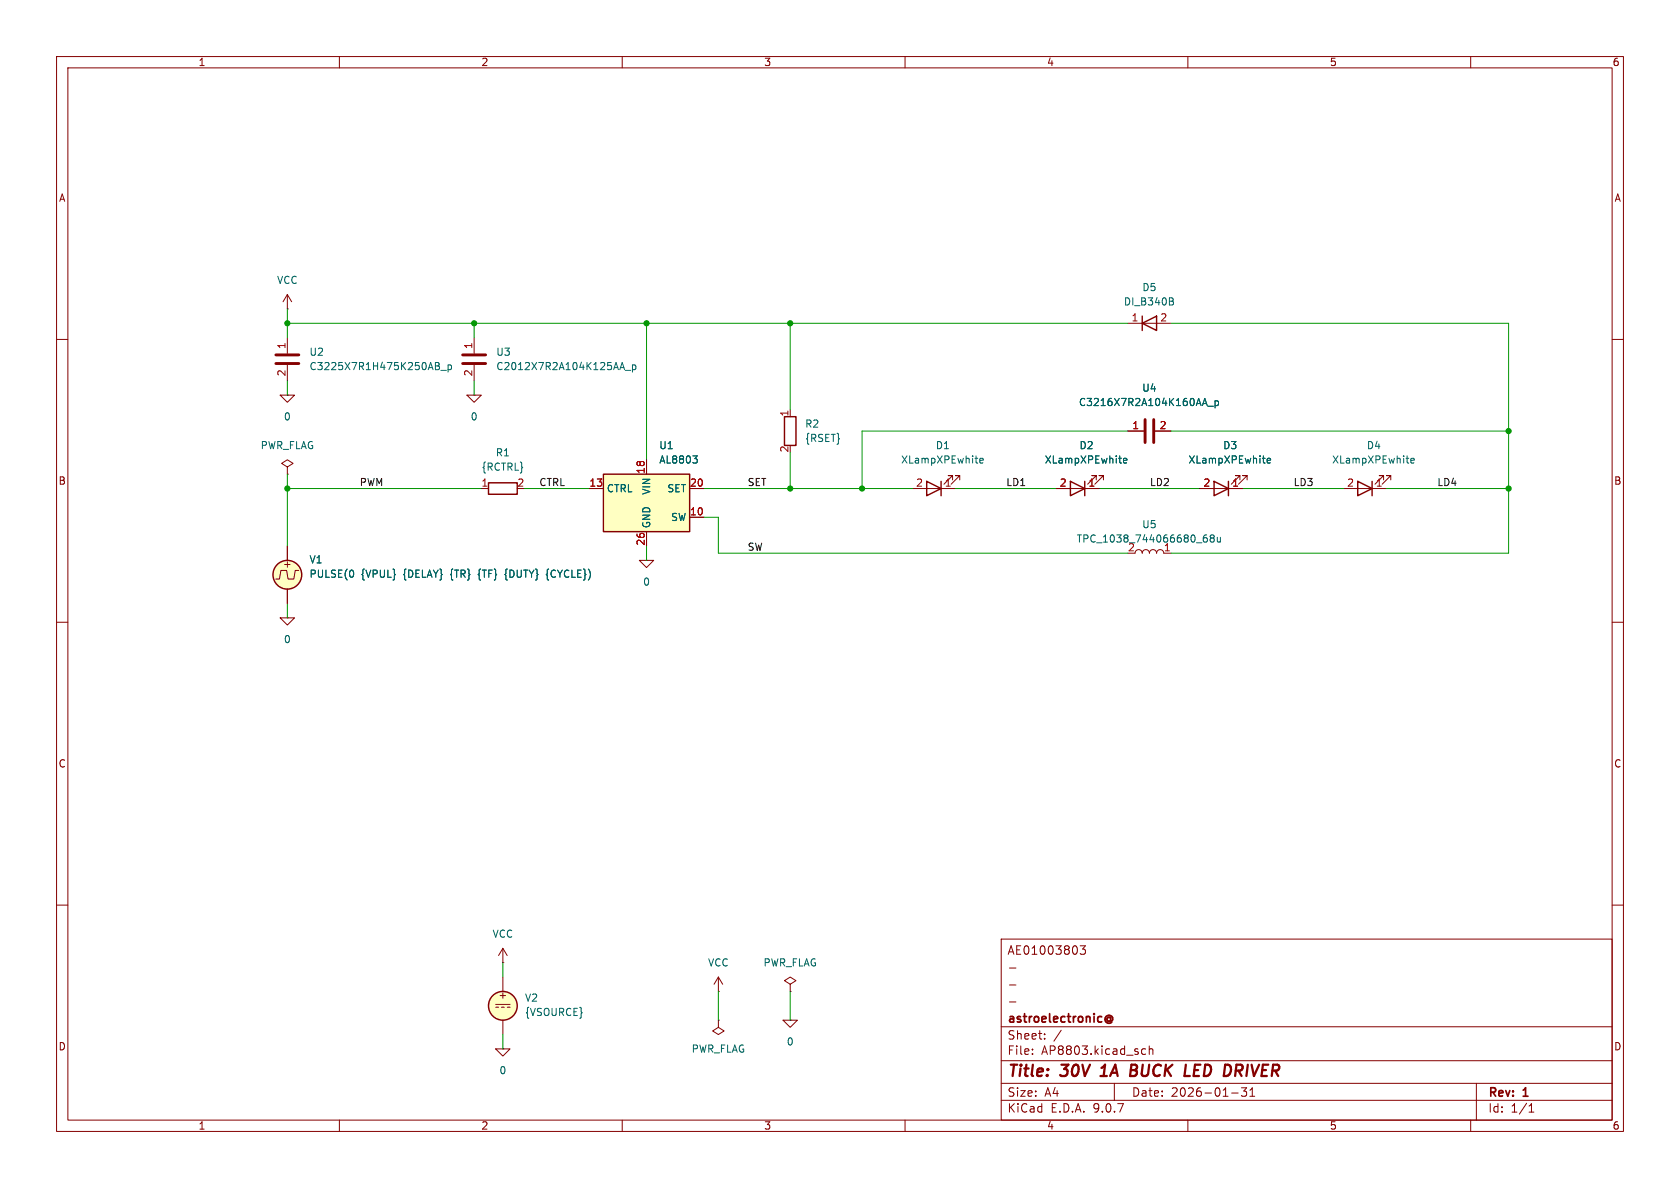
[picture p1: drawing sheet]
<svg xmlns="http://www.w3.org/2000/svg" width="297mm" height="210mm" viewBox="0 0 297 210" stroke-linecap="round" stroke-linejoin="round" font-family="sans-serif">
<g fill="none" stroke="#840000" stroke-width=".18">
<path d="M10 10h277v190h-277zM12 12h273v186h-273zM60 10v2M110 10v2M160 10v2M210 10v2M260 10v2M50.8 54.6h.1M50.8 52.1v2.5M50.8 52.1l-.8 1.2M50.8 52.1l.8 1.2M83.8 59.7v2.8"/>
<path d="M10 60h2M83.8 64.5v2.8M199.4 76.2h2.8M204.2 76.2h2.8M285 60h2M50.8 82.6l1-.7-1-.6-1 .6 1 .7v1.2M50.8 83.8h.1M50.8 96.5v2.6M85.1 86.4h1.3M113 99.1h2.6l-1.3 1.2zM114.3 99.1h.1M161.3 86.4h7.6"/>
<path d="M168.4 84.8v-.7h-.8h.8l-1.5 1.5M169.7 84.8v-.7h-.8h.8l-1.6 1.5M186.7 86.4h7.6M193.8 84.8v-.7h-.8h.8l-1.5 1.5M195.1 84.8v-.7h-.8h.8l-1.6 1.5M200.7 97.8a.64 .64 0 0 1 .6-.6 .64 .64 0 0 1 .6 .6 .64 .64 0 0 1 .7-.6 .64 .64 0 0 1 .6 .6 .64 .64 0 0 1 .6-.6 .64 .64 0 0 1 .7 .6 .64 .64 0 0 1 .6-.6 .64 .64 0 0 1 .6 .6h1.3M10 110h2M49.5 109.2h2.6l-1.3 1.3zM50.8 109.2h.1M50.8 104.1v2.6M52.8 100.8h-.6l-.3 1.6h-1l-.2-1.6h-1l-.3 1.6h-.6M285 110h2"/>
<path d="M10 160h2M127 175.3h.1M127 172.7l-.8 1.3M127 172.7l.8 1.3M127 172.7v2.6M139.7 174l1-.6-1-.7-1 .7 1 .6v1.3M139.7 175.3h.1M177 166h108v32h-108zM178.5 177.1h1.1M178.5 174.1h1.1M178.5 171.1h1.1M191 167.2h.9l-.5 .6 .4 .1v.7l-.2 .1h-.4l-.2-.1"/>
<path d="M285 160h2M60 198v2M110 198v2M127 180.3v1.3l1 .6-1 .7-1-.7 1-.6M127 180.3h.1M138.4 180.3h2.6l-1.3 1.3zM139.7 180.3h.1M160 198v2M177 194.5h108M177 191.5h108M177 187.5h108M177 181.5h108"/>
<path d="M182.5 186.3v.1M182.5 185.5v.1M184.7 183.6v.1M184.7 182.8v.1M187.6 182.1l-1.3 2M197 191.5v3M202 186.3h.5M202 185.5h.5M203.2 185.5l.2-.1 .3 .1 .1 .9M203.2 184.9v1.5M210 198v2M217.7 193.2h1.2"/>
<path d="M219.5 192.3h.9l-.5 .6 .4 .1v.7l-.2 .1h-.4l-.2-.1M221 193.8h.8M221 192.7l.4-.4v1.5M260 198v2M261 191.5v6.5M270.3 196.6h.9M270.3 195.5l.4-.4v1.5"/>
</g>
<path d="M194.5 190.2h1.2M195.1 188.5l-.4 .3M199.9 189.2h.7M200.6 189.2l.2 .1M200.7 188.2h-.7l-.2 2 .9-.1M200.8 189.1l-.2 .1M211.3 188.2l-.3 2h1M218.5 189.3h.7M219.4 188.2h-.8l-.3 2" fill="none" stroke="#840000" stroke-width=".4"/>
<path d="M195.6 179.7a.61 .61 0 0 1 .9-.1 .61 .61 0 0 1 0 .9l-.2-.1M196.3 180a.36 .36 0 0 0-.5-.1 .36 .36 0 0 0 0 .6 .36 .36 0 0 0 .5-.1M196.3 179.8v.6M195.6 180.7a.69 .69 0 0 0 1 0" fill="none" stroke="#840000" stroke-width=".3"/>
<path d="M81.8 62.7h4.1M81.8 64.3h4.1M202.4 74.2v4M204 74.2v4" fill="none" stroke="#840000" stroke-width=".51"/>
<g fill="none" stroke="#006464" stroke-width=".18">
<path d="M110 64.1l.4 1.2M110.5 65.5h1M111.8 64.5v1.3M111.8 64.6l.4-.1 .2 .2-.1 .6h-.5M213 70.4l.4 1.3M213.5 71.8h1M214.8 70.9v1.2M214.8 70.9h.4l.2 .2-.1 .5h-.5M173.2 81.4l.6-.1v-.2l-.4-.1-.2 .2 .1 .6h.5M198.6 81.4l.6-.1v-.2l-.4-.1-.2 .2 .1 .6h.5M213 95h.2l.3 .3-.1 .4-.4 .1M213.3 94.6h-.3"/>
<path d="M214.2 95.1l-.3-.2 .3-.3h.2l.3 .2-.3 .3M214.2 95.1l-.3 .2 .1 .4 .2 .1h.3l.2-.2v-.3l-.3-.2M214.2 95.1h.2M215.2 95l.1 .8h.3l.1-.1M215.7 95v.8M89.4 101.4l-.1 .2 .1 .1M96.9 100.6l-.1 .2v.6l-.2 .2 .2 .1v.7l.1 .1"/>
</g>
<g fill="none" stroke="#840000" stroke-width=".25">
<path d="M86.4 85.3h5v2.1h-5zM163.8 85.1l2.6 1.3-2.6 1.2zM166.4 85.1v2.5M189.2 85.1l2.6 1.3-2.6 1.2zM191.8 85.1v2.5"/>
<circle cx="50.8" cy="101.6" r="2.54"/>
</g>
<circle cx="50.8" cy="101.6" r="2.54" fill="#ffffc2" stroke="#ffffc2" stroke-width=".18"/>
<path d="M106.7 83.8h15.2v10.2h-15.2z" fill="#ffffc2"/>
<g fill="none" stroke="#840000" stroke-width=".25">
<path d="M201.9 57.2l2.6-1.3v2.5zM201.9 55.9v2.5M138.7 73.7h2v5h-2zM106.7 83.8h15.2v10.2h-15.2zM214.6 85.1l2.6 1.3-2.6 1.2zM217.2 85.1v2.5M240 85.1l2.6 1.3-2.6 1.2zM242.6 85.1v2.5"/>
<circle cx="88.9" cy="177.8" r="2.54"/>
</g>
<g fill="none" stroke="#840000" stroke-width=".18">
<path d="M50.8 59.7v2.8M199.4 57.2h7.6M49.5 69.9h2.6l-1.3 1.2zM50.8 69.9h.1M50.8 64.5v2.8M82.5 69.9h2.6l-1.3 1.2zM83.8 69.9h.1M139.7 72.4v1.3M199.4 76.2h2.8M204.2 76.2h2.8M50.8 96.5v2.6M104.1 86.4h2.6"/>
<path d="M114.3 81.3v2.5M114.3 94v2.5M121.9 86.4h2.6M121.9 91.4h2.6M186.7 86.4h2.5M191.8 86.4h2.5M212.1 86.4h7.6M219.2 84.8v-.7h-.8h.8l-1.5 1.5M220.5 84.8v-.7h-.8h.8l-1.6 1.5M237.5 86.4h7.6M244.6 84.8v-.7h-.8h.8l-1.5 1.5M245.9 84.8v-.7h-.8h.8l-1.6 1.5"/>
<path d="M50.8 104.1v2.6M87.6 177.5h2.6M87.6 178.1h.5M88.6 178.1h.6M88.9 170.2h.1M88.9 167.6v2.6M88.9 172.7v2.6M88.9 167.6l-.8 1.3M88.9 167.6l.8 1.3M89.7 178.1h.5M87.6 185.4h2.6l-1.3 1.3zM88.9 185.4h.1"/>
<path d="M88.9 180.3v2.6"/>
</g>
<g fill="none" stroke="#006464" stroke-width=".18">
<path d="M207.2 52.6l.2 .3-.2 .4 .2 .1 .1 .3-.3 .2h-.5M77.4 64.1l.2 .2-.2 .4 .3 .2-.1 .3-.1 .1M77.9 65.5h1M79.2 64.5v1.3M79.2 64.6l.4-.1 .2 .2-.1 .6h-.5M213 70.4l.4 1.3M213.5 71.8h1M214.8 70.9v1.2M214.8 70.9h.4l.2 .2-.1 .5h-.5M122.5 80.6h.8l-.5 .5M123 81.1l.3 .2v.3l-.3 .3M198.6 81.4l.6-.1v-.2l-.4-.1-.2 .2 .1 .6h.5"/>
<path d="M224 81.4l.6-.1v-.2l-.4-.1-.2 .2 .1 .6h.5M249.4 81.4l.6-.1v-.2l-.4-.1-.2 .2 .1 .6h.5M89.4 101.4l-.1 .2 .1 .1M96.9 100.6l-.1 .2v.6l-.2 .2 .2 .1v.7l.1 .1"/>
</g>
<circle cx="88.9" cy="177.8" r="2.54" fill="#ffffc2" stroke="#ffffc2" stroke-width=".18"/>
<path d="M48.8 62.7h4M48.8 64.3h4" fill="none" stroke="#840000" stroke-width=".51"/>
<g fill="none" stroke="#009600" stroke-width=".18">
<path d="M50.8 54.6v5.1M50.8 57.2h148.6M83.8 57.2v2.5M114.3 57.2v24.1M139.7 57.2v15.2M207 57.2h59.7v40.6h-59.7M50.8 67.3v2.6M83.8 67.3v2.6M199.4 76.2h-47v10.2M207 76.2h59.7M50.8 83.8v12.7M50.8 86.4h34.3"/>
<path d="M92.7 86.4h11.4M114.3 96.5v2.6M124.5 91.4h2.5v6.4h72.4M124.5 86.4h36.8M139.7 80v6.4M168.9 86.4h17.8M194.3 86.4h17.8M219.7 86.4h17.8M245.1 86.4h21.6M50.8 106.7v2.5M88.9 170.2v2.5M127 175.3v5"/>
<path d="M139.7 175.3v5M88.9 182.9v2.5"/>
</g>
<g fill="#009600" stroke="#009600" stroke-width=".18">
<circle cx="139.7" cy="86.4" r=".46"/>
<circle cx="152.4" cy="86.4" r=".46"/>
<circle cx="266.7" cy="76.2" r=".46"/>
<circle cx="266.7" cy="86.4" r=".46"/>
<circle cx="139.7" cy="57.2" r=".46"/>
<circle cx="50.8" cy="86.4" r=".46"/>
<circle cx="50.8" cy="57.2" r=".46"/>
<circle cx="83.8" cy="57.2" r=".46"/>
<circle cx="114.3" cy="57.2" r=".46"/>
</g>
<g font-size="2.8" fill="#840000">
<text x="178" y="190.9">Title:</text>
<text x="187.7" y="190.9">30V</text>
<text x="195.5" y="190.9">1A</text>
<text x="201.4" y="190.9">BUCK</text>
<text x="211.9" y="190.9">LED</text>
<text x="219.6" y="190.9">DRIVER</text>
</g>
<g font-size="2.1" fill="#840000">
<text x="178" y="169">AE01003803</text>
<text x="178" y="184">Sheet:</text>
<text x="178" y="181.2">astroelectronic@</text>
<text x="178" y="186.7">File:</text>
<text x="184.1" y="186.7">AP8803.kicad_sch</text>
<text x="178" y="196.9">KiCad</text>
<text x="178" y="194.1">Size:</text>
<text x="184.7" y="194.1">A4</text>
<text x="185.7" y="196.9">E.D.A.</text>
<text x="193.3" y="196.9">9.0.7</text>
<text x="200" y="194.1">Date:</text>
<text x="207" y="194.1">2026-01-31</text>
<text x="263" y="194.3">Rev:</text>
<text x="263" y="196.9">Id:</text>
<text x="267.1" y="196.9">1/1</text>
<text x="269.4" y="194.3">1</text>
</g>
<g font-size="1.8" fill="#840000">
<text x="35" y="11.9">1</text>
<text x="85" y="11.9">2</text>
<text x="135" y="11.9">3</text>
<text x="185" y="11.9">4</text>
<text x="235" y="11.9">5</text>
<text x="285" y="11.9">6</text>
<text x="10.3" y="35.9">A</text>
<text x="285.3" y="35.9">A</text>
<text x="10.3" y="85.9">B</text>
<text x="285.3" y="85.9">B</text>
<text x="49.9" y="100.6">+</text>
<text x="10.3" y="135.9">C</text>
<text x="285.3" y="135.9">C</text>
<text x="88" y="176.8">+</text>
<text x="10.3" y="185.9">D</text>
<text x="285.3" y="185.9">D</text>
<text x="35" y="199.9">1</text>
<text x="85" y="199.9">2</text>
<text x="135" y="199.9">3</text>
<text x="185" y="199.9">4</text>
<text x="235" y="199.9">5</text>
<text x="285" y="199.9">6</text>
</g>
<g font-size="1.8" fill="#006464">
<text x="48.9" y="50.4">VCC</text>
<text x="201.9" y="51.7">D5</text>
<text x="198.6" y="54.2">DI_B340B</text>
<text x="54.6" y="63.1">U2</text>
<text x="54.6" y="65.6">C3225X7R1H475K250AB_p</text>
<text x="87.6" y="65.6">C2012X7R2A104K125AA_p</text>
<text x="87.6" y="63.1">U3</text>
<text x="190.6" y="72">C3216X7R2A104K160AA_p</text>
<text x="201.8" y="69.4">U4</text>
<text x="50.1" y="74.5">0</text>
<text x="83.1" y="74.5">0</text>
<text x="142.2" y="75.8">R2</text>
<text x="46" y="79.6">PWR_FLAG</text>
<text x="85" y="83.4">{RCTRL}</text>
<text x="87.6" y="80.9">R1</text>
<text x="116.5" y="82.1">AL8803</text>
<text x="116.5" y="79.6">U1</text>
<text x="142.2" y="78.3">{RSET}</text>
<text x="159.2" y="82.1">XLampXPEwhite</text>
<text x="165.3" y="79.6">D1</text>
<text x="184.6" y="82.1">XLampXPEwhite</text>
<text x="190.7" y="79.6">D2</text>
<text x="210" y="82.1">XLampXPEwhite</text>
<text x="216.1" y="79.6">D3</text>
<text x="235.4" y="82.1">XLampXPEwhite</text>
<text x="241.5" y="79.6">D4</text>
<text x="107.2" y="87.2">CTRL</text>
<text x="115.2" y="87.6" transform="rotate(-90 115.2 87.6)">VIN</text>
<text x="117.9" y="87.2">SET</text>
<text x="115.2" y="93.5" transform="rotate(-90 115.2 93.5)">GND</text>
<text x="118.5" y="92.3">SW</text>
<text x="201.8" y="93.6">U5</text>
<text x="54.6" y="99.8">V1</text>
<text x="190.2" y="96.1">TPC_1038_744066680_68u</text>
<text x="199.3" y="97.5">2</text>
<text x="205.7" y="97.5">1</text>
<text x="54.6" y="102.3">PULSE(0</text>
<text x="63.8" y="102.3">{VPUL}</text>
<text x="71.4" y="102.3">{DELAY}</text>
<text x="79.9" y="102.3">{TR}</text>
<text x="85" y="102.3">{TF}</text>
<text x="89.9" y="102.3">{DUTY}</text>
<text x="97.4" y="102.3">{CYCLE})</text>
<text x="113.6" y="103.7">0</text>
<text x="50.1" y="113.9">0</text>
<text x="87" y="166">VCC</text>
<text x="125.1" y="171">VCC</text>
<text x="134.9" y="171">PWR_FLAG</text>
<text x="92.7" y="177.3">V2</text>
<text x="92.7" y="179.8">{VSOURCE}</text>
<text x="139" y="185">0</text>
<text x="88.2" y="190.1">0</text>
<text x="122.2" y="186.3">PWR_FLAG</text>
</g>
<g font-size="1.8" fill="#a90000">
<text x="200" y="56.9">1</text>
<text x="205" y="56.9">2</text>
<text x="50.5" y="61.8" transform="rotate(-90 50.5 61.8)">1</text>
<text x="83.6" y="61.8" transform="rotate(-90 83.6 61.8)">1</text>
<text x="50.5" y="66.6" transform="rotate(-90 50.5 66.6)">2</text>
<text x="83.6" y="66.6" transform="rotate(-90 83.6 66.6)">2</text>
<text x="139.4" y="73.7" transform="rotate(-90 139.4 73.7)">1</text>
<text x="200.1" y="75.9">1</text>
<text x="204.9" y="75.9">2</text>
<text x="114" y="83.9" transform="rotate(-90 114 83.9)">18</text>
<text x="139.4" y="80.1" transform="rotate(-90 139.4 80.1)">2</text>
<text x="85" y="86.1">1</text>
<text x="91.4" y="86.1">2</text>
<text x="104.1" y="86.1">13</text>
<text x="121.9" y="86.1">20</text>
<text x="161.9" y="86.1">2</text>
<text x="166.9" y="86.1">1</text>
<text x="187.3" y="86.1">2</text>
<text x="192.3" y="86.1">1</text>
<text x="212.7" y="86.1">2</text>
<text x="217.7" y="86.1">1</text>
<text x="238.1" y="86.1">2</text>
<text x="243.1" y="86.1">1</text>
<text x="121.9" y="91.2">10</text>
<text x="114" y="96.6" transform="rotate(-90 114 96.6)">26</text>
</g>
<g font-size="1.8" fill="#0f0f0f">
<text x="63.5" y="86">PWM</text>
<text x="95.2" y="86">CTRL</text>
<text x="132.1" y="86">SET</text>
<text x="177.8" y="86">LD1</text>
<text x="203.2" y="86">LD2</text>
<text x="228.6" y="86">LD3</text>
<text x="254" y="86">LD4</text>
<text x="132.1" y="97.4">SW</text>
</g>
</svg>
